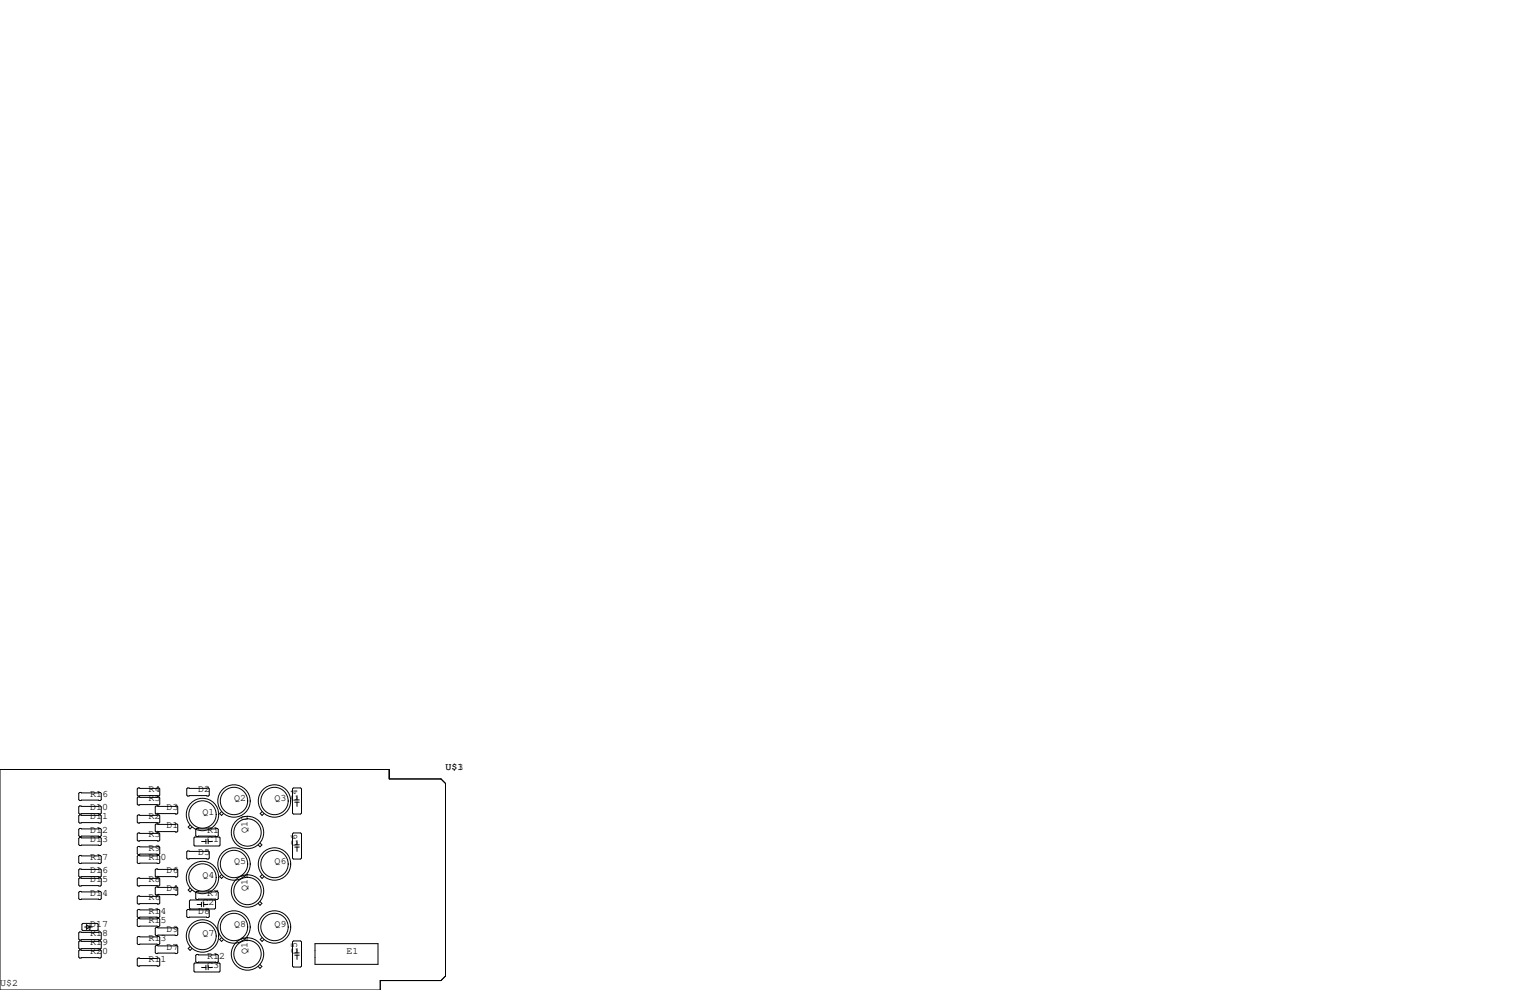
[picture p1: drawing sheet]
<svg xmlns="http://www.w3.org/2000/svg" width="432mm" height="279mm" viewBox="0 0 432 279" stroke-linecap="round" stroke-linejoin="round" font-family="sans-serif">
<g fill="none" stroke="#000" stroke-width=".28">
<path d="M0 217.2h109.9v2.6h14.6l1.2 1.3v54.4l-1.2 1.2h-17.2v2.7h-107.3zM22.5 233.8h5.8l.3 .3v1.7l-.3 .3h-5.8l-.3-.3v-1.7zM22.5 230h5.8l.3 .3v1.7l-.3 .3h-5.8l-.3-.3v-1.7zM22.5 227.5h5.8l.3 .2v1.8l-.3 .2h-5.8l-.3-.2v-1.8zM22.5 236.3h5.8l.3 .3v1.8l-.3 .2h-5.8l-.3-.2v-1.8zM22.5 223.6h5.8l.3 .3v1.8l-.3 .2h-5.8l-.3-.2v-1.8zM39 235.1h5.8l.3 .2v1.8l-.3 .3h-5.8l-.3-.3v-1.8zM39 222.4h5.8l.3 .2v1.8l-.3 .3h-5.8l-.3-.3v-1.8zM39 224.9h5.8l.3 .3v1.7l-.3 .3h-5.8l-.3-.3v-1.7zM39 230h5.8l.3 .3v1.7l-.3 .3h-5.8l-.3-.3v-1.7zM39 238.9h5.8l.3 .2v1.8l-.3 .3h-5.8l-.3-.3v-1.8zM44.1 227.5h5.8l.3 .2v1.8l-.3 .2h-5.8l-.3-.2v-1.8z"/>
<path d="M44.1 232.5h5.8l.3 .3v1.8l-.3 .2h-5.8l-.3-.2v-1.8zM53 222.4h5.8l.3 .2v1.8l-.3 .3h-5.8l-.3-.3v-1.8zM53.6 232.9l-.5 .5 .5 .5 .6-.5M54.7 236.5l.3-.3h6.8l.3 .3v2l-.3 .3h-6.8l-.3-.3zM55.5 233.8h5.8l.3 .3v1.7l-.3 .3h-5.8l-.3-.3v-1.7zM56.9 237.5h1.2M58.1 236.9v1.2M58.8 237.5h1.1M58.8 236.9v1.2M62.5 229.1l-.5 .5 .5 .5 .6-.5M73.4 237.9l.5 .6-.5 .5-.6-.5M74 229.1l-.6 .5 .6 .5 .5-.5"/>
<path d="M82.8 222.4h2l.3 .2v6.9l-.3 .2h-2l-.2-.2v-6.9zM82.8 235.1h2l.3 .2v6.9l-.3 .2h-2l-.2-.2v-6.9zM83.2 239.1h1.3M83.2 225.8h1.3M83.2 226.4h1.3M83.2 238.4h1.3M83.8 224.5v1.3M83.8 226.4v1.2M83.8 237.2v1.2M83.8 239.1v1.2M22.5 251.6h5.8l.3 .2v1.8l-.3 .3h-5.8l-.3-.3v-1.8zM22.5 241.4h5.8l.3 .3v1.8l-.3 .2h-5.8l-.3-.2v-1.8z"/>
<path d="M22.5 247.8h5.8l.3 .2v1.8l-.3 .3h-5.8l-.3-.3v-1.8zM22.5 245.2h5.8l.3 .3v1.8l-.3 .2h-5.8l-.3-.2v-1.8zM38.7 248l.3-.2h5.8l.3 .2v1.8l-.3 .3h-5.8l-.3-.3zM38.7 253.1l.3-.2h5.8l.3 .2v1.8l-.3 .2h-5.8l-.3-.2zM38.7 256.9l.3-.2h5.8l.3 .2v1.8l-.3 .3h-5.8l-.3-.3zM38.7 259.5l.3-.3h5.8l.3 .3v1.7l-.3 .3h-5.8l-.3-.3zM39 241.4h5.8l.3 .3v1.8l-.3 .2h-5.8l-.3-.2v-1.8zM43.8 245.5l.3-.3h5.8l.3 .3v1.8l-.3 .2h-5.8l-.3-.2zM43.8 250.6l.3-.3h5.8l.3 .3v1.7l-.3 .3h-5.8l-.3-.3zM52.7 256.9l.3-.2h5.8l.3 .2v1.8l-.3 .3h-5.8l-.3-.3zM53 240.2h5.8l.3 .2v1.8l-.3 .2h-5.8l-.3-.2v-1.8zM53.5 254.3l.2-.3h6.9l.2 .3v2l-.2 .2h-6.9l-.2-.2z"/>
<path d="M53.6 250.6l-.5 .6 .5 .5 .6-.5M55.2 251.8l.3-.2h5.8l.3 .2v1.8l-.3 .3h-5.8l-.3-.3zM55.6 255.3h1.2M56.8 254.6v1.3M57.5 255.3h1.2M57.5 254.6v1.3M62.5 246.8l-.5 .6 .5 .5 .6-.5M73.4 254.4l.5 .6-.5 .5-.6-.5M74 246.8l-.6 .6 .6 .5 .5-.5M22.5 265.6h5.8l.3 .2v1.8l-.3 .2h-5.8l-.3-.2v-1.8zM22.5 268.1h5.8l.3 .3v1.7l-.3 .3h-5.8l-.3-.3v-1.7zM22.5 263h5.8l.3 .3v1.7l-.3 .3h-5.8l-.3-.3v-1.7z"/>
<path d="M23.1 260.9l.3-.3h4l.3 .3v1.5l-.3 .2h-4l-.3-.2zM23.9 261.6h2.1M24.4 261l1 .6-1 .7zM25.4 261v1.3h-.3M38.7 264.5l.3-.2h5.8l.3 .2v1.8l-.3 .3h-5.8l-.3-.3zM39 270.4h5.8l.3 .2v1.8l-.3 .3h-5.8l-.3-.3v-1.8zM43.8 267.1l.3-.3h5.8l.3 .3v1.8l-.3 .2h-5.8l-.3-.2zM43.8 262l.3-.3h5.8l.3 .3v1.8l-.3 .2h-5.8l-.3-.2zM53.6 267.2l-.5 .5 .5 .5 .6-.5M54.7 272l.3-.2h6.8l.3 .2v2.1l-.3 .2h-6.8l-.3-.2zM55.2 269.6l.3-.2h5.8l.3 .2v1.8l-.3 .3h-5.8l-.3-.3zM56.9 273h1.2"/>
<path d="M58.1 272.4v1.3M58.8 272.4v1.3M58.8 273h1.1M62.5 264.6l-.5 .6 .5 .5 .6-.5M73.4 272.2l.5 .5-.5 .6-.6-.6M74 264.6l-.6 .6 .6 .5 .5-.5M82.6 265.8l.2-.2h2l.3 .2v6.9l-.3 .2h-2l-.2-.2zM83.2 268.9h1.3M83.2 269.6h1.3M83.8 267.7v1.2M83.8 269.6v1.2M88.9 266.3h17.8v5.9h-17.8z"/>
<circle cx="57.1" cy="229.9" r="3.9"/>
<circle cx="57.1" cy="229.9" r="4.6"/>
<circle cx="66" cy="226.1" r="3.9"/>
<circle cx="66" cy="226.1" r="4.6"/>
<circle cx="69.8" cy="235" r="3.9"/>
<circle cx="69.9" cy="235" r="4.6"/>
<circle cx="77.5" cy="226.1" r="3.9"/>
<circle cx="77.5" cy="226.1" r="4.6"/>
<circle cx="57.1" cy="247.7" r="4.6"/>
<circle cx="57.1" cy="247.6" r="3.9"/>
<circle cx="66" cy="243.8" r="4.6"/>
<circle cx="66" cy="243.8" r="3.9"/>
<circle cx="69.8" cy="251.5" r="3.9"/>
<circle cx="69.9" cy="251.5" r="4.6"/>
<circle cx="77.5" cy="243.8" r="4.6"/>
<circle cx="77.5" cy="243.8" r="3.9"/>
<circle cx="57.1" cy="264.2" r="4.6"/>
<circle cx="57.1" cy="264.2" r="3.9"/>
<circle cx="66" cy="261.6" r="4.6"/>
<circle cx="66" cy="261.6" r="3.9"/>
<circle cx="69.8" cy="269.2" r="3.9"/>
<circle cx="69.9" cy="269.2" r="4.6"/>
<circle cx="77.5" cy="261.6" r="4.6"/>
<circle cx="77.5" cy="261.6" r="3.9"/>
</g>
<g font-size="2.8">
<text x="125.7" y="217.2">U$1</text>
<text x="125.7" y="217.2">U$3</text>
<text x="25.4" y="224.8">R16</text>
<text x="41.9" y="223.5">R4</text>
<text x="41.9" y="226.1">R5</text>
<text x="55.9" y="223.5">D2</text>
<text x="66" y="226.1">Q2</text>
<text x="77.5" y="226.1">Q3</text>
<text x="83.8" y="226.1" transform="rotate(-90 83.8 226.1)">C4</text>
<text x="25.4" y="228.6">D10</text>
<text x="25.4" y="231.1">D11</text>
<text x="41.9" y="231.1">R2</text>
<text x="47" y="233.7">D1</text>
<text x="47" y="228.6">D3</text>
<text x="57.1" y="229.9">Q1</text>
<text x="25.4" y="234.9">D12</text>
<text x="25.4" y="237.5">D13</text>
<text x="41.9" y="236.2">R3</text>
<text x="58.4" y="237.5">C1</text>
<text x="58.4" y="234.9">R1</text>
<text x="69.8" y="234.9" transform="rotate(-90 69.8 234.9)">Q10</text>
<text x="83.8" y="238.8" transform="rotate(-90 83.8 238.8)">C6</text>
<text x="25.4" y="242.6">R17</text>
<text x="41.9" y="240">R9</text>
<text x="41.9" y="242.6">R10</text>
<text x="55.9" y="241.3">D5</text>
<text x="66" y="243.8">Q5</text>
<text x="77.5" y="243.8">Q6</text>
<text x="25.4" y="248.9">D15</text>
<text x="25.4" y="246.4">D16</text>
<text x="41.9" y="248.9">R8</text>
<text x="47" y="251.5">D4</text>
<text x="47" y="246.4">D6</text>
<text x="57.1" y="247.6">Q4</text>
<text x="69.8" y="251.5" transform="rotate(-90 69.8 251.5)">Q11</text>
<text x="25.4" y="252.7">D14</text>
<text x="41.9" y="254">R6</text>
<text x="41.9" y="257.8">R14</text>
<text x="55.9" y="257.8">D8</text>
<text x="57.1" y="255.3">C2</text>
<text x="58.4" y="252.7">R7</text>
<text x="25.4" y="261.6">D17</text>
<text x="41.9" y="260.3">R15</text>
<text x="47" y="262.9">D9</text>
<text x="66" y="261.6">Q8</text>
<text x="77.5" y="261.6">Q9</text>
<text x="25.4" y="264.2">R18</text>
<text x="25.4" y="266.7">R19</text>
<text x="25.4" y="269.2">R20</text>
<text x="41.9" y="265.4">R13</text>
<text x="47" y="268">D7</text>
<text x="57.1" y="264.2">Q7</text>
<text x="69.8" y="269.2" transform="rotate(-90 69.8 269.2)">Q12</text>
<text x="83.8" y="269.2" transform="rotate(-90 83.8 269.2)">C5</text>
<text x="97.8" y="269.2">E1</text>
<text x="41.9" y="271.5">R11</text>
<text x="58.4" y="273">C3</text>
<text x="58.4" y="270.5">R12</text>
<text x="0" y="278.1">U$2</text>
</g>
</svg>
